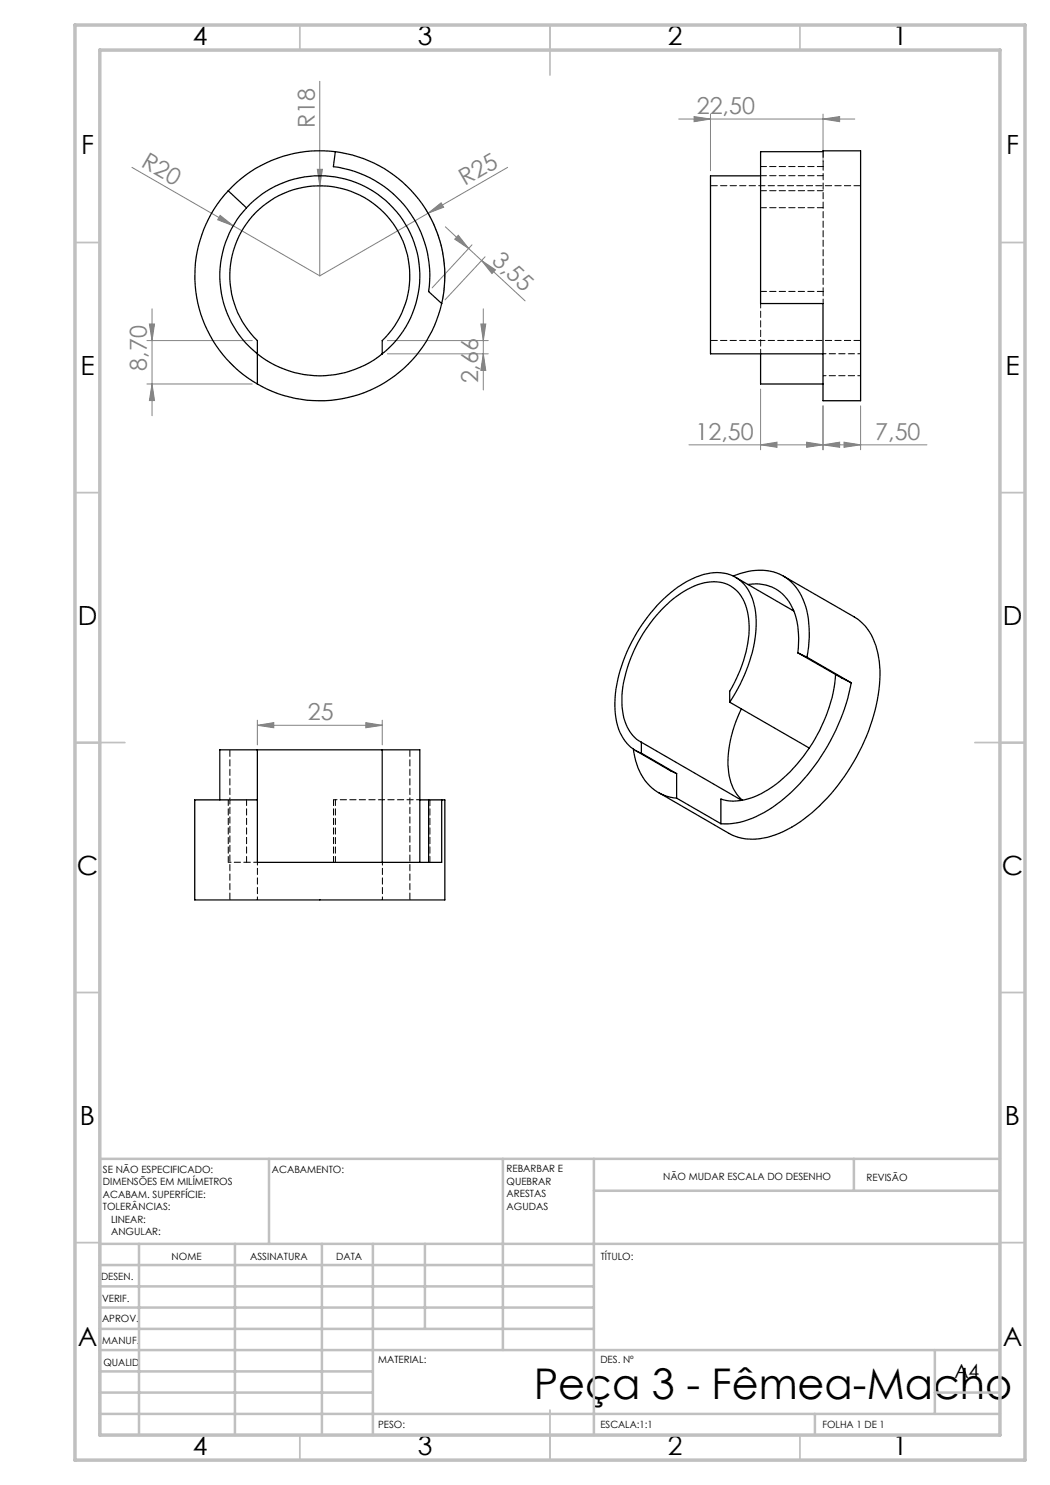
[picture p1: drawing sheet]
<svg xmlns="http://www.w3.org/2000/svg" width="210mm" height="297mm" viewBox="0 0 210 297" stroke-linecap="round" stroke-linejoin="round" font-family="sans-serif">
<g fill="none" stroke="#808080" stroke-width=".2">
<path d="M64 16.3v38.9M26.4 33.5l37.6 21.7M63.5 33.9h1l-.5 3.2zM101.5 33.5l-15.9 9.1M135.7 23.8h35.3M138.8 23.3l3.3 .5-3.3 .5zM142.1 22.8v11.3M164.6 23.8l3.3-.5v1zM164.6 22.8v9.5M44 43.1l2.6 2.1-3.1-1.2zM85.1 41.8a25 25 0 0 1 3.4 17.9M85.6 42.6l-21.6 12.6"/>
<path d="M85.6 42.6l2.6-2 .5 .8zM89.1 45.4l4.6 4.3M91.7 47.1l2 2.6-2.8-1.9zM93.7 49.7l11.3 10.5M94.4 49l-8 8.6M96.3 52.1l2.8 1.9-.7 .7zM97 51.4l-8 8.6M29.4 68.1h21M29.4 76.8h21M29.9 64.8h1l-.5 3.3zM30.4 76.8l.5 3.3h-1zM30.4 61.8v21.3"/>
<path d="M77.5 68.1h20.1M77.5 70.8h20.1M96.2 64.8h1l-.5 3.3zM96.7 61.8v16.2M96.7 70.8l.5 3.3h-1zM152.1 77.8v12.2M137.8 89h47.6M152.1 89l3.3-.6v1.1zM161.3 88.4l3.3 .6-3.3 .5zM164.6 89l3.3-.6v1.1zM164.6 81.2v8.8M168.8 88.4l3.3 .6-3.3 .5z"/>
<path d="M172.1 81.2v8.8M51.5 145.1l3.3-.6v1.1zM51.5 144v5M51.5 145.1h24.9M73.2 144.5l3.2 .6-3.2 .5zM76.4 144v5"/>
</g>
<g fill="none" stroke="#c0c0c0" stroke-width=".35">
<path d="M60 5v5M110 5v10M160 5v5M15 48.5h5M200 48.5h5M15 98.5h5M200 98.5h5M15 148.5h10M195 148.5h10M15 198.5h5M200 198.5h5M15 248.5h5"/>
<path d="M200 248.5h5M60 287v5M110 282v10M160 287v5"/>
</g>
<g fill="none" stroke="#c0c0c0" stroke-width=".5">
<path d="M53.8 231.8v17M100.6 231.8v38.2M118.8 231.8v55.2M118.8 238.2h81.2M170.8 231.8v6.4M200 231.8h-180v55.2M20 248.8h180M20 257.3h98.8M20 253h98.8M27.8 248.8v38.2M47 248.8v38.2M64.4 248.8v38.2"/>
<path d="M74.6 248.8v38.2M85 248.8v17M20 265.8h98.8M20 261.5h98.8M20 278.5h54.6M20 274.3h54.6M20 270h180M187 278.5h13M187 270v12.8M20 282.8h180M163 282.8v4.2"/>
</g>
<path d="M15 5h190v287h-190zM20 10h180v277h-180z" fill="none" stroke="#c0c0c0" stroke-width=".7"/>
<g fill="#808080">
<path d="M44 43.1l2.6 2.1-3.1-1.2z"/>
<path d="M85.6 42.6l2.6-2 .5 .8z"/>
<path d="M63.5 33.9h1l-.5 3.2z"/>
<path d="M96.3 52.1l2.8 1.9-.7 .7zM91.7 47.1l2 2.6-2.8-1.9z"/>
<path d="M161.3 88.4l3.3 .6-3.3 .5zM152.1 89l3.3-.6v1.1zM164.6 23.8l3.3-.5v1zM138.8 23.3l3.3 .5-3.3 .5z"/>
<path d="M164.6 89l3.3-.6v1.1zM168.8 88.4l3.3 .6-3.3 .5zM51.5 145.1l3.3-.6v1.1zM73.2 144.5l3.2 .6-3.2 .5z"/>
<path d="M29.9 64.8h1l-.5 3.3zM30.4 76.8l.5 3.3h-1zM96.2 64.8h1l-.5 3.3zM96.7 70.8l.5 3.3h-1z"/>
</g>
<g fill="none" stroke="#000" stroke-width=".25">
<path d="M45.6 38.2a24.9 24.9 0 0 0 5.9 38.6M45.6 38.2l3.7 3.4M67.1 30.3a25 25 0 0 1 21.2 30.4M67.1 30.3l-.4 3a21.9 21.9 0 0 1 19 25l2.6 2.4M67.1 30.3a25.1 25.1 0 0 0-21.5 7.9M152.1 30.3h12.5v-.1h7.5v49.9h-7.5v-19.4h-12.5zM152.1 35.2h-10v35.6h22.5M76.4 70.8v-2.7a18 18 0 0 0 .4-25.6 18 18 0 0 0-25.6 0 18 18 0 0 0 .3 25.6v8.7M88.3 60.7a25 25 0 0 1-36.8 16.1M152.1 70.8v6h12.5M146.6 115.2a11.2 11.2 0 0 1 10.5 .3 12.2 12.2 0 0 1 4.7 10.1l-.1 3.8-.3 2M147.1 115.5l11.7 6.7"/>
<path d="M149.6 116.9a8.1 8.1 0 0 1 9.4 6 18.9 18.9 0 0 1 .6 7.7M156.7 115.2l14.1 8.2a10.8 10.8 0 0 1 4.9 8.1 30.5 30.5 0 0 1-2.9 16.8 36.9 36.9 0 0 1-15.3 17.6 12.7 12.7 0 0 1-11 1.1l-14.8-8.5M158.7 122h-.3M159.6 130.6l10.7 6M159.6 130.6l1.8 .8M161.4 131.4l8.9 5.2M167.1 134.9a30.3 30.3 0 0 1-5.2 14.7M170.3 136.6a40.5 40.5 0 0 1-15.8 24.9 16.9 16.9 0 0 1-10.3 3.2M51.5 160h-12.6v20h50.1v-20h-.7M51.5 150v22.5h36.8v-12.5M51.5 150h-7.5v10M51.5 150h24.9"/>
<path d="M76.4 150h7.6v22.5M76.4 150v22.5M84 160h1.7M85.7 160v12.5M85.7 160h2.6M126.7 149.8a11.1 11.1 0 0 0 5.4 8.9l1.8 .7 1.4 .2M127.1 150.1l7.1 4.1 1.1 .5M128.3 148.4v2.2M128.3 150.6l7 4.1M128.3 148.4l20.1 11.7M135.3 159.6l8.9 5.1M135.3 154.7v4.9"/>
<path d="M145.9 140.4v-2.1a25.4 25.4 0 0 0 3.9-13.9 8.3 8.3 0 0 0-4.1-7.5 9.6 9.6 0 0 0-8.9 1.4 28.5 28.5 0 0 0-12.4 20.8 10.8 10.8 0 0 0 2.5 8.4l1.4 .9M145.9 140.4a28.5 28.5 0 0 0 5.2-17.8 8.7 8.7 0 0 0-4.7-7.5 9.9 9.9 0 0 0-8.6 1 29.2 29.2 0 0 0-12 13.4 24.7 24.7 0 0 0-2.5 14.9 8.1 8.1 0 0 0 5 6.2M145.9 140.4l16 9.2M148.3 141.8a22.7 22.7 0 0 0-2.5 13.4 8.1 8.1 0 0 0 2.7 4.9M161.9 149.6a26.1 26.1 0 0 1-11.1 9.8 9.7 9.7 0 0 1-6.6 .4v4.9"/>
<circle cx="64" cy="55.1" r="20"/>
</g>
<path d="M164.6 38.1h-12.5M164.6 33.3h-12.5M164.6 33.3v-3M164.6 35.1h-12.5M164.6 58.3h-12.5M164.6 41.5h-12.5M45.7 172.5v-12.5M49.3 172.5v-12.5M66.7 172.5v-12.5M67.1 172.5v-12.5M86 172.5v-12.5" fill="none" stroke="#000" stroke-width=".2" stroke-dasharray="1.3 .6" stroke-dashoffset=".1"/>
<path d="M152.1 60.7v10.1M164.6 60.7v-2.4" fill="none" stroke="#000" stroke-width=".2" stroke-dasharray="1.3 .6" stroke-dashoffset=".4"/>
<path d="M164.6 58.3v-25M49.3 172.5h2.2" fill="none" stroke="#000" stroke-width=".2" stroke-dasharray="1.3 .6" stroke-dashoffset=".5"/>
<path d="M172.1 37.1h-30M172.1 68.1h-30M46 150v30M82 180v-30" fill="none" stroke="#000" stroke-width=".2" stroke-dasharray="1.3 .6" stroke-dashoffset="-.1"/>
<path d="M164.6 75.1h7.5M172.1 70.8h-7.5M45.7 172.5h3.6M51.5 180v-7.5M76.5 180v-7.5" fill="none" stroke="#000" stroke-width=".2" stroke-dasharray="1.3 .6" stroke-dashoffset=".7"/>
<path d="M84 160h-17.3" fill="none" stroke="#000" stroke-width=".2" stroke-dasharray="1.3 .6" stroke-dashoffset=".6"/>
<text font-size="8.5" x="106.8" y="279.7">Peça 3 - Fêmea-Macho</text>
<g font-size="5.3">
<text x="38.5" y="9">4</text>
<text x="83.5" y="9">3</text>
<text x="133.6" y="9">2</text>
<text x="178.6" y="9">1</text>
<text x="16.2" y="30.8">F</text>
<text x="201.2" y="30.8">F</text>
<text x="16.1" y="75">E</text>
<text x="201.1" y="75">E</text>
<text x="15.5" y="125">D</text>
<text x="200.5" y="125">D</text>
<text x="15.4" y="175">C</text>
<text x="200.4" y="175">C</text>
<text x="16" y="225">B</text>
<text x="201" y="225">B</text>
<text x="15.5" y="269.3">A</text>
<text x="200.5" y="269.3">A</text>
<text x="38.5" y="291">4</text>
<text x="83.5" y="291">3</text>
<text x="133.6" y="291">2</text>
<text x="178.6" y="291">1</text>
</g>
<g font-size="4.7" fill="#808080">
<text x="139.4" y="22.8">22,50</text>
<text x="63" y="25.5" transform="rotate(-90 63 25.5)">R18</text>
<text x="28" y="33.2" transform="rotate(30 28 33.2)">R20</text>
<text x="93" y="37.2" transform="rotate(-30 93 37.2)">R25</text>
<text x="98.2" y="52.4" transform="rotate(43 98.2 52.4)">3,55</text>
<text x="29.4" y="74.1" transform="rotate(-90 29.4 74.1)">8,70</text>
<text x="95.7" y="76.7" transform="rotate(-90 95.7 76.7)">2,66</text>
<text x="139.1" y="87.9">12,50</text>
<text x="175.1" y="87.9">7,50</text>
<text x="61.6" y="144">25</text>
</g>
<text font-size="3.9" x="190.9" y="275.5">A4</text>
<g font-size="2">
<text x="20.6" y="234.6">SE NÃO ESPECIFICADO:</text>
<text x="20.6" y="237.1">DIMENSÕES EM MILÍMETROS</text>
<text x="20.6" y="239.6">ACABAM. SUPERFÍCIE:</text>
<text x="54.4" y="234.6">ACABAMENTO:</text>
<text x="101.3" y="234.5">REBARBAR E</text>
<text x="101.3" y="237">QUEBRAR</text>
<text x="101.3" y="239.5">ARESTAS</text>
<text x="132.6" y="236">NÃO MUDAR ESCALA DO DESENHO</text>
<text x="173.3" y="236.2">REVISÃO</text>
<text x="20.6" y="242.1">TOLERÂNCIAS:</text>
<text x="22.2" y="244.6">LINEAR:</text>
<text x="101.3" y="242">AGUDAS</text>
<text x="22.2" y="247.1">ANGULAR:</text>
<text x="34.3" y="252">NOME</text>
<text x="50" y="251.9">ASSINATURA</text>
<text x="67.2" y="251.9">DATA</text>
<text x="120.2" y="251.9">TÍTULO:</text>
<text x="20.2" y="256.1">DESEN.</text>
<text x="20.4" y="260.3">VERIF.</text>
<text x="20.4" y="264.4">APROV.</text>
<text x="20.5" y="268.8">MANUF.</text>
<text x="20.7" y="273.1">QUALID</text>
<text x="75.7" y="272.5">MATERIAL:</text>
<text x="120.1" y="272.5">DES. Nº</text>
<text x="75.6" y="285.5">PESO:</text>
<text x="120.1" y="285.6">ESCALA:1:1</text>
<text x="164.5" y="285.6">FOLHA 1 DE 1</text>
</g>
</svg>
